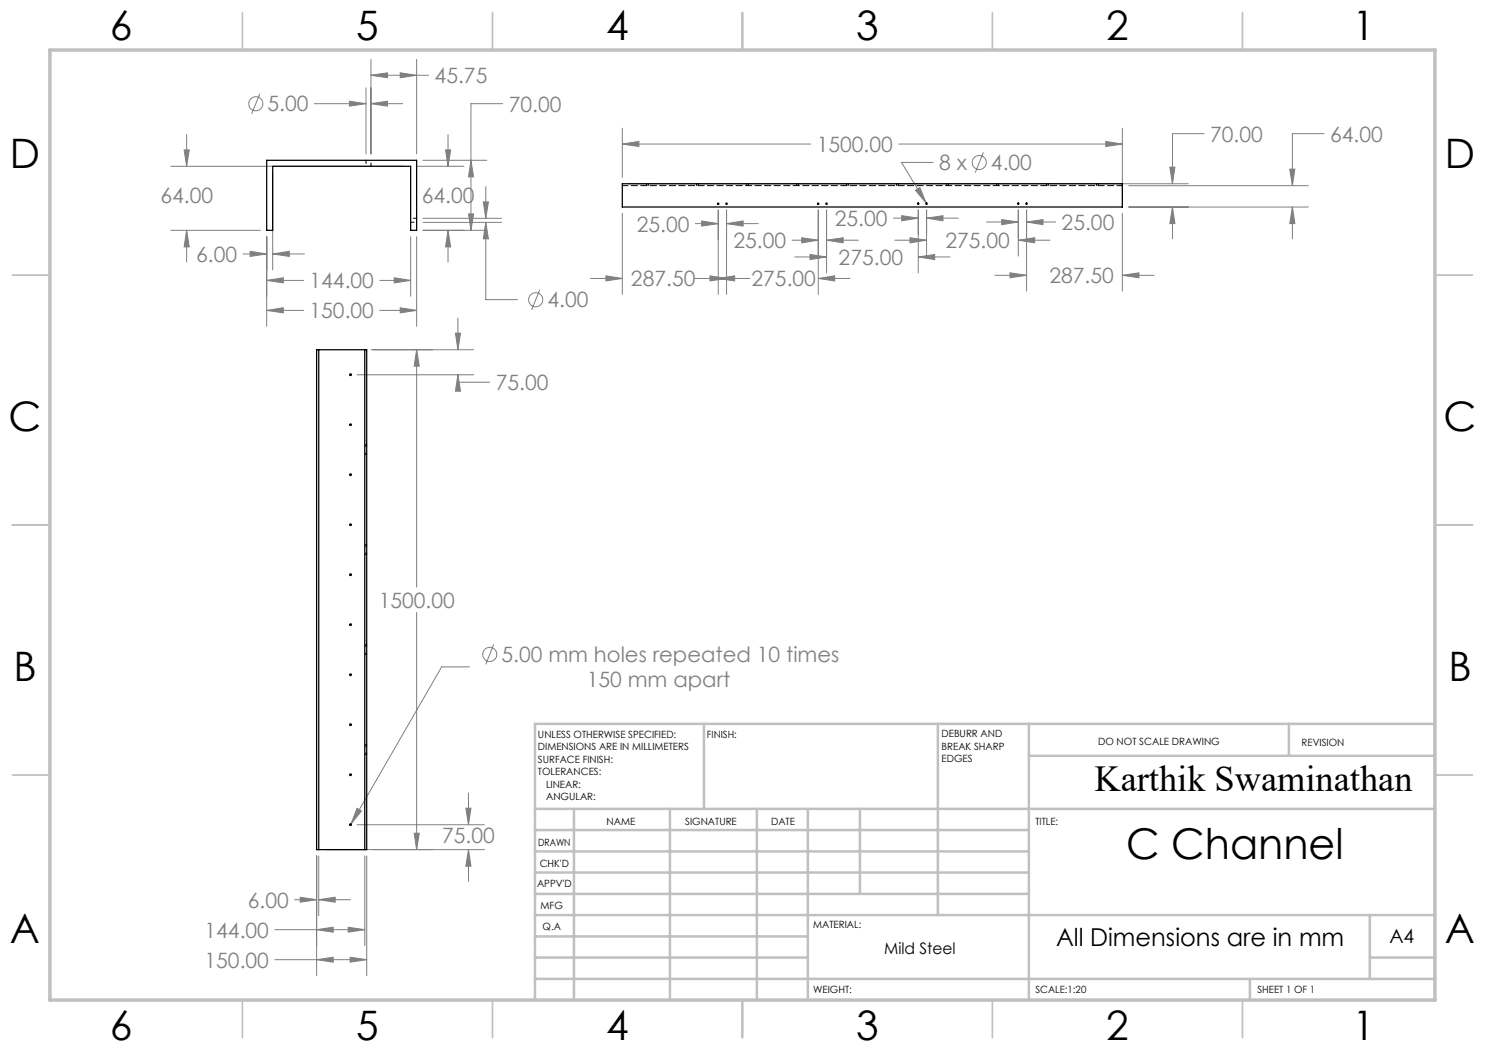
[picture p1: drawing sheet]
<svg xmlns="http://www.w3.org/2000/svg" width="297mm" height="210mm" viewBox="0 0 297 210" stroke-linecap="round" stroke-linejoin="round" font-family="sans-serif">
<g fill="none" stroke="#808080" stroke-width=".2">
<path d="M52 18.7l-1.7 4.1M73.2 17.6v13.2M74.2 15.1l3.3-.5v.9zM74.2 11.9v18.9M74.2 15.1h11.5M80 14.6l3.3 .5-3.3 .4zM83.3 11.9v18.9M34.1 33.3h46.8M36.8 30h1.1l-.6 3.3zM37.3 26.9v6.4M54.5 34.5v19.5M62.9 20.7h10.3"/>
<path d="M69.9 20.2l3.3 .5-3.3 .5zM74.2 20.7l3.3-.5v1zM74.2 20.7h6.3M83.4 33.3h9.4M84.6 32.1h12.8M89.1 30h1l-.5 3.3zM89.6 26.9v6.4M94.2 32.1l.5 3.3h-1zM97.2 37.3v6.4M100.5 20.7h-6.3v25.4M124.5 28.8l3.3-.5v1zM124.5 25.6v9.9"/>
<path d="M124.5 28.8h37.6M125.7 36.8h112M179.7 28.8h44.8M183.1 38.1l.9-.6 1.2 3.1zM186.7 32.5h-6.4l4.9 8.1M196.7 30.5l-1.6 4M221.2 28.3l3.3 .5-3.3 .5zM224.5 25.6v14.5M225.7 37.1h36M234 33.4h1l-.5 3.4zM240.8 26.7h-6.3v10.1M258 33.8h1l-.5 3.3z"/>
<path d="M264.8 26.7h-6.3v10.4M34.1 46.1h18M37.3 46.1l.6 3.3h-1.1zM37.3 46.1v6.3M48.6 50.8h4.7M50 50.3l3.3 .5-3.3 .5zM53.3 56.1l3.4-.5v1zM53.3 47.3v18M53.3 56.1h7.4M54.5 50.8l3.4-.5v1zM54.5 50.8h6.4M76 56.1h6.1"/>
<path d="M78.8 55.6l3.3 .5-3.3 .5zM82.1 47.3v12M83.3 47.3v18M84.6 46.1h12.8M84.6 43.7h15.7M84.6 44.5h15.7M89.6 46.1l.5 3.3h-1zM89.6 46.1v6.3M93.7 42.8h1l-.5 3.3zM96.7 40.4h1l-.5 3.3zM97.2 44.5l.5 3.3h-1zM97.2 44.5v15.4h6.3"/>
<path d="M108 58l-1.7 4M118.1 55.7h6.4M121.2 55.2l3.3 .5-3.3 .5zM124.5 42.7v16.2M139 55.7h11M139.1 44.7h4.6M140.3 44.2l3.4 .5-3.4 .5zM142 55.2l3.3 .5-3.3 .5zM143.7 55.7l3.2-.5v1zM143.7 42v16.9M145.3 44.7l3.3-.5v1zM145.3 42v16.9"/>
<path d="M145.3 44.7h6.4M158.4 48h5.3M159 51.4h6.3M160.3 47.5l3.4 .5-3.4 .6zM162 50.9l3.3 .5-3.3 .5zM163.7 55.7l3.2-.5v1zM163.7 55.7h6.3M163.7 42v16.9M165.3 48l3.3-.5v1.1zM165.3 42v12.6M165.3 48h6.4M178.7 43.6h5"/>
<path d="M179 48h6.3M180.3 43.1l3.4 .5-3.4 .6zM182 47.5l3.3 .5-3.3 .6zM183.7 51.4l3.2-.5v1zM183.7 42v12.6M183.7 51.4h6.3M185.3 43.6l3.3-.5v1.1zM185.3 43.6h6.4M185.3 42v9.2M197.3 44.4h6.4M199 55.1h6.3M200.3 43.9l3.4 .5-3.4 .5z"/>
<path d="M202 54.6l3.3 .5-3.3 .5zM203.7 48l3.2-.5v1.1zM203.7 48h6.3M203.7 42v9.2M205.3 44.4l3.3-.5v1zM205.3 42v16.2M205.3 44.4h5.8M224.5 55.1l3.3-.5v1zM224.5 42.7v15.5M224.5 55.1h6.3M225.7 41.4h36M234.5 41.4l.5 3.3h-1z"/>
<path d="M234.5 41.4v6.4M258.5 41.4l.5 3.3h-1zM258.5 41.4v6.4M53.3 62.1l3.4-.5v1zM53.3 62.1h7.4M71.4 75h23.4M74.2 69.9h20.6M76 62.1h7.3M80 61.6l3.3 .5-3.3 .5zM83.3 69.9l.6 3.3h-1.1zM83.3 69.9v47.5M91.1 66.6h1l-.5 3.3z"/>
<path d="M91.6 75l.5 3.2h-1zM91.6 75v1.4h6.3M91.6 63.6v6.3M83.3 122.5v47.4M93.9 133.4h-5.6l-18.1 31.4M98.7 128.9l-1.5 4M93.7 158.6v6.4M58.9 179.9h4.4M60 179.4l3.3 .5-3.3 .5zM63.3 171.2v23.9M63.7 179.9l3.3-.5v1zM63.7 171.2v11.9"/>
<path d="M63.7 179.9h6.4M65 169.9h31.9M71.4 161.7l.9 .5-2.1 2.6zM71.4 165h25.5M73 171.2v17.9M73.3 171.2v23.9M82.8 166.6h1.1l-.6 3.3zM93.2 161.6h1l-.5 3.4zM93.7 169.9l.5 3.3h-1zM93.7 169.9v6.4M55 185.9h18M55 191.9h18.3"/>
<path d="M63.3 185.9l3.3-.5v1zM63.3 191.9l3.3-.5v1zM69.6 185.4l3.4 .5-3.4 .5zM70 191.4l3.3 .5-3.3 .5z"/>
<circle cx="51.2" cy="20.8" r="1.41"/>
<circle cx="195.9" cy="32.5" r="1.41"/>
<circle cx="107.1" cy="60" r="1.42"/>
<circle cx="98" cy="130.9" r="1.41"/>
</g>
<g fill="none" stroke="#c0c0c0" stroke-width=".35">
<path d="M48.5 2.5v7.5M98.5 2.5v7.5M148.5 2.5v7.5M198.5 2.5v7.5M248.5 2.5v7.5M2.5 55h7.5M287 55h7.5M2.5 105h7.5M287 105h7.5M2.5 155h7.5M287 155h7.5M48.5 200v7.5"/>
<path d="M98.5 200v7.5M148.5 200v7.5M198.5 200v7.5M248.5 200v7.5"/>
</g>
<g fill="none" stroke="#c0c0c0" stroke-width=".5">
<path d="M140.8 144.8v17M187.6 144.8v38.2M205.8 144.8v55.2M205.8 151.2h81.2M257.8 144.8v6.4M287 144.8h-180v55.2M107 161.8h180M107 178.8h98.8M107 174.5h98.8M107 170.3h98.8M107 166h98.8M114.8 161.8v38.2"/>
<path d="M134 161.8v38.2M151.4 161.8v38.2M161.6 161.8v38.2M172 161.8v17M107 195.8h180M107 191.5h54.6M107 187.3h54.6M107 183h180M250 195.8v4.2M274 191.5h13M274 183v12.8"/>
</g>
<path d="M10 10h277v190h-277z" fill="none" stroke="#c0c0c0" stroke-width=".7"/>
<path d="M50 50.3l3.3 .5-3.3 .5zM54.5 50.8l3.4-.5v1zM53.3 56.1l3.4-.5v1zM78.8 55.6l3.3 .5-3.3 .5zM37.3 46.1l.6 3.3h-1.1zM36.8 30h1.1l-.6 3.3zM53.3 62.1l3.4-.5v1zM80 61.6l3.3 .5-3.3 .5zM89.6 46.1l.5 3.3h-1zM89.1 30h1l-.5 3.3zM93.7 42.8h1l-.5 3.3zM94.2 32.1l.5 3.3h-1zM69.9 20.2l3.3 .5-3.3 .5zM74.2 20.7l3.3-.5v1zM74.2 15.1l3.3-.5v.9zM80 14.6l3.3 .5-3.3 .4zM96.7 40.4h1l-.5 3.3zM97.2 44.5l.5 3.3h-1zM234.5 41.4l.5 3.3h-1zM234 33.4h1l-.5 3.4zM124.5 28.8l3.3-.5v1zM221.2 28.3l3.3 .5-3.3 .5zM258.5 41.4l.5 3.3h-1zM258 33.8h1l-.5 3.3zM140.3 44.2l3.4 .5-3.4 .5zM145.3 44.7l3.3-.5v1zM121.2 55.2l3.3 .5-3.3 .5zM143.7 55.7l3.2-.5v1zM142 55.2l3.3 .5-3.3 .5zM163.7 55.7l3.2-.5v1zM160.3 47.5l3.4 .5-3.4 .6zM165.3 48l3.3-.5v1.1zM162 50.9l3.3 .5-3.3 .5zM183.7 51.4l3.2-.5v1zM180.3 43.1l3.4 .5-3.4 .6zM185.3 43.6l3.3-.5v1.1zM182 47.5l3.3 .5-3.3 .6zM203.7 48l3.2-.5v1.1zM200.3 43.9l3.4 .5-3.4 .5zM205.3 44.4l3.3-.5v1zM202 54.6l3.3 .5-3.3 .5zM224.5 55.1l3.3-.5v1zM183.1 38.1l2.1 2.5-1.2-3.1zM60 179.4l3.3 .5-3.3 .5zM63.7 179.9l3.3-.5v1zM63.3 185.9l3.3-.5v1zM69.6 185.4l3.4 .5-3.4 .5zM63.3 191.9l3.3-.5v1zM70 191.4l3.3 .5-3.3 .5zM82.8 166.6h1.1l-.6 3.3zM83.3 69.9l.6 3.3h-1.1zM93.7 169.9l.5 3.3h-1zM93.2 161.6h1l-.5 3.4zM91.1 66.6h1l-.5 3.3zM91.6 75l.5 3.2h-1zM71.4 161.7l-1.2 3.1 2.1-2.6z" fill="#808080"/>
<g fill="none" stroke="#000" stroke-width=".25">
<path d="M53.3 32.1h30v14h-1.2v-12.8h-27.6v12.8h-1.2zM124.5 36.8h100v4.6h-100zM63.3 69.9h10v100h-10zM63.7 69.9v100M73 69.9v100"/>
<circle cx="143.6" cy="40.7" r=".14"/>
<circle cx="145.3" cy="40.7" r=".14"/>
<circle cx="163.6" cy="40.7" r=".14"/>
<circle cx="165.3" cy="40.7" r=".14"/>
<circle cx="183.6" cy="40.7" r=".14"/>
<circle cx="185.3" cy="40.7" r=".15"/>
<circle cx="203.6" cy="40.7" r=".14"/>
<circle cx="205.3" cy="40.7" r=".14"/>
<circle cx="70.1" cy="74.9" r=".17"/>
<circle cx="70.1" cy="84.9" r=".16"/>
<circle cx="70.1" cy="94.9" r=".17"/>
<circle cx="70.1" cy="105" r=".16"/>
<circle cx="70.1" cy="114.9" r=".17"/>
<circle cx="70.1" cy="134.9" r=".17"/>
<circle cx="70.1" cy="124.9" r=".17"/>
<circle cx="70.1" cy="155" r=".17"/>
<circle cx="70.1" cy="144.9" r=".17"/>
<circle cx="70.1" cy="164.9" r=".17"/>
</g>
<path d="M73.2 32.1v1.2M74.2 33.3v-1.2M82.2 44.5h1.2M83.4 43.7h-1.2" fill="none" stroke="#000" stroke-width=".2" stroke-dasharray="1.3 .6" stroke-dashoffset=".6"/>
<path d="M124.5 37.1h100" fill="none" stroke="#000" stroke-width=".2" stroke-dasharray="1.3 .6" stroke-dashoffset=".2"/>
<g fill="none" stroke="#000" stroke-width=".2" stroke-dasharray="1.3 .6">
<path d="M129.3 36.7v.4M129.7 37.1v-.4M139.3 36.7v.4M139.7 37.1v-.4M149.3 36.7v.4M149.7 37.1v-.4M159.3 36.7v.4M159.7 37.1v-.4M169.3 36.7v.4M169.7 37.1v-.4M179.3 36.7v.4M179.7 37.1v-.4"/>
<path d="M189.3 36.7v.4M189.7 37.1v-.4M199.3 36.7v.4M199.7 37.1v-.4M209.3 36.7v.4M209.7 37.1v-.4M219.3 36.7v.4M219.7 37.1v-.4M73 89.2h.4M73 90.9h.4M73.4 89h-.4M73.4 90.6h-.4"/>
<path d="M73 110.9h.4M73 109.2h.4M73.4 110.6h-.4M73.4 109h-.4M73 129.2h.4M73 130.9h.4M73.4 129h-.4M73.4 130.6h-.4M73 150.9h.4M73 149.2h.4M73.4 150.6h-.4M73.4 149h-.4"/>
</g>
<text font-size="8.5" x="225.3" y="171.8">C Channel</text>
<g font-size="8.1">
<text x="22" y="8">6</text>
<text x="71.2" y="8">5</text>
<text x="121.2" y="8">4</text>
<text x="171.3" y="8">3</text>
<text x="221.3" y="8">2</text>
<text x="270.5" y="8">1</text>
<text x="2" y="33.6">D</text>
<text x="289" y="33.6">D</text>
<text x="1.7" y="86.1">C</text>
<text x="288.7" y="86.1">C</text>
<text x="2.7" y="136.1">B</text>
<text x="289.7" y="136.1">B</text>
<text x="2" y="188.6">A</text>
<text x="289" y="188.6">A</text>
<text x="22" y="208">6</text>
<text x="71.2" y="208">5</text>
<text x="121.2" y="208">4</text>
<text x="171.3" y="208">3</text>
<text x="221.3" y="208">2</text>
<text x="270.5" y="208">1</text>
</g>
<text font-size="7.3" x="218.9" y="158.1">Karthik Swaminathan</text>
<text font-size="4.9" x="211.2" y="189.2">All Dimensions are in mm</text>
<g font-size="4.2" fill="#808080">
<text x="86.9" y="16.6">45.75</text>
<text x="53.5" y="22.3">5.00</text>
<text x="101.7" y="22.3">70.00</text>
<text x="242" y="28.3">70.00</text>
<text x="266" y="28.3">64.00</text>
<text x="163.3" y="30.4">1500.00</text>
<text x="187.9" y="34">8 x</text>
<text x="198.2" y="34">4.00</text>
<text x="32.1" y="40.7">64.00</text>
<text x="84.4" y="40.7">64.00</text>
<text x="127.4" y="46.3">25.00</text>
<text x="167" y="45.2">25.00</text>
<text x="212.3" y="46">25.00</text>
<text x="39.3" y="52.4">6.00</text>
<text x="146.7" y="49.6">25.00</text>
<text x="167.7" y="53">275.00</text>
<text x="189.1" y="49.6">275.00</text>
<text x="61.9" y="57.7">144.00</text>
<text x="126.2" y="57.3">287.50</text>
<text x="150.3" y="57.3">275.00</text>
<text x="209.9" y="56.6">287.50</text>
<text x="61.9" y="63.7">150.00</text>
<text x="109.5" y="61.5">4.00</text>
<text x="99.1" y="78">75.00</text>
<text x="75.7" y="121.5">1500.00</text>
<text x="100.3" y="132.4">5.00 mm holes repeated 10 times</text>
<text x="117.3" y="137.5">150 mm apart</text>
<text x="88.4" y="168.5">75.00</text>
<text x="49.6" y="181.5">6.00</text>
<text x="40.9" y="187.5">144.00</text>
<text x="40.9" y="193.5">150.00</text>
</g>
<text font-size="3.9" x="277.9" y="188.5">A4</text>
<text font-size="3.2" x="176.8" y="190.9">Mild Steel</text>
<g font-size="2">
<text x="107.6" y="147.6">UNLESS OTHERWISE SPECIFIED:</text>
<text x="141.4" y="147.6">FINISH:</text>
<text x="188.3" y="147.5">DEBURR AND</text>
<text x="188.3" y="150">BREAK SHARP</text>
<text x="219.6" y="149">DO NOT SCALE DRAWING</text>
<text x="260.3" y="149.2">REVISION</text>
<text x="107.6" y="150.1">DIMENSIONS ARE IN MILLIMETERS</text>
<text x="107.6" y="152.6">SURFACE FINISH:</text>
<text x="107.6" y="155.1">TOLERANCES:</text>
<text x="188.3" y="152.5">EDGES</text>
<text x="109.2" y="157.6">LINEAR:</text>
<text x="109.2" y="160.1">ANGULAR:</text>
<text x="121.3" y="165">NAME</text>
<text x="137" y="164.9">SIGNATURE</text>
<text x="154.2" y="164.9">DATE</text>
<text x="207.1" y="164.9">TITLE:</text>
<text x="107.6" y="169.1">DRAWN</text>
<text x="107.9" y="173.3">CHK'D</text>
<text x="107.4" y="177.4">APPV'D</text>
<text x="108.1" y="181.8">MFG</text>
<text x="108.5" y="186">Q.A</text>
<text x="162.6" y="185.5">MATERIAL:</text>
<text x="162.6" y="198.5">WEIGHT:</text>
<text x="207.1" y="198.6">SCALE:1:20</text>
<text x="251.5" y="198.6">SHEET 1 OF 1</text>
</g>
</svg>
